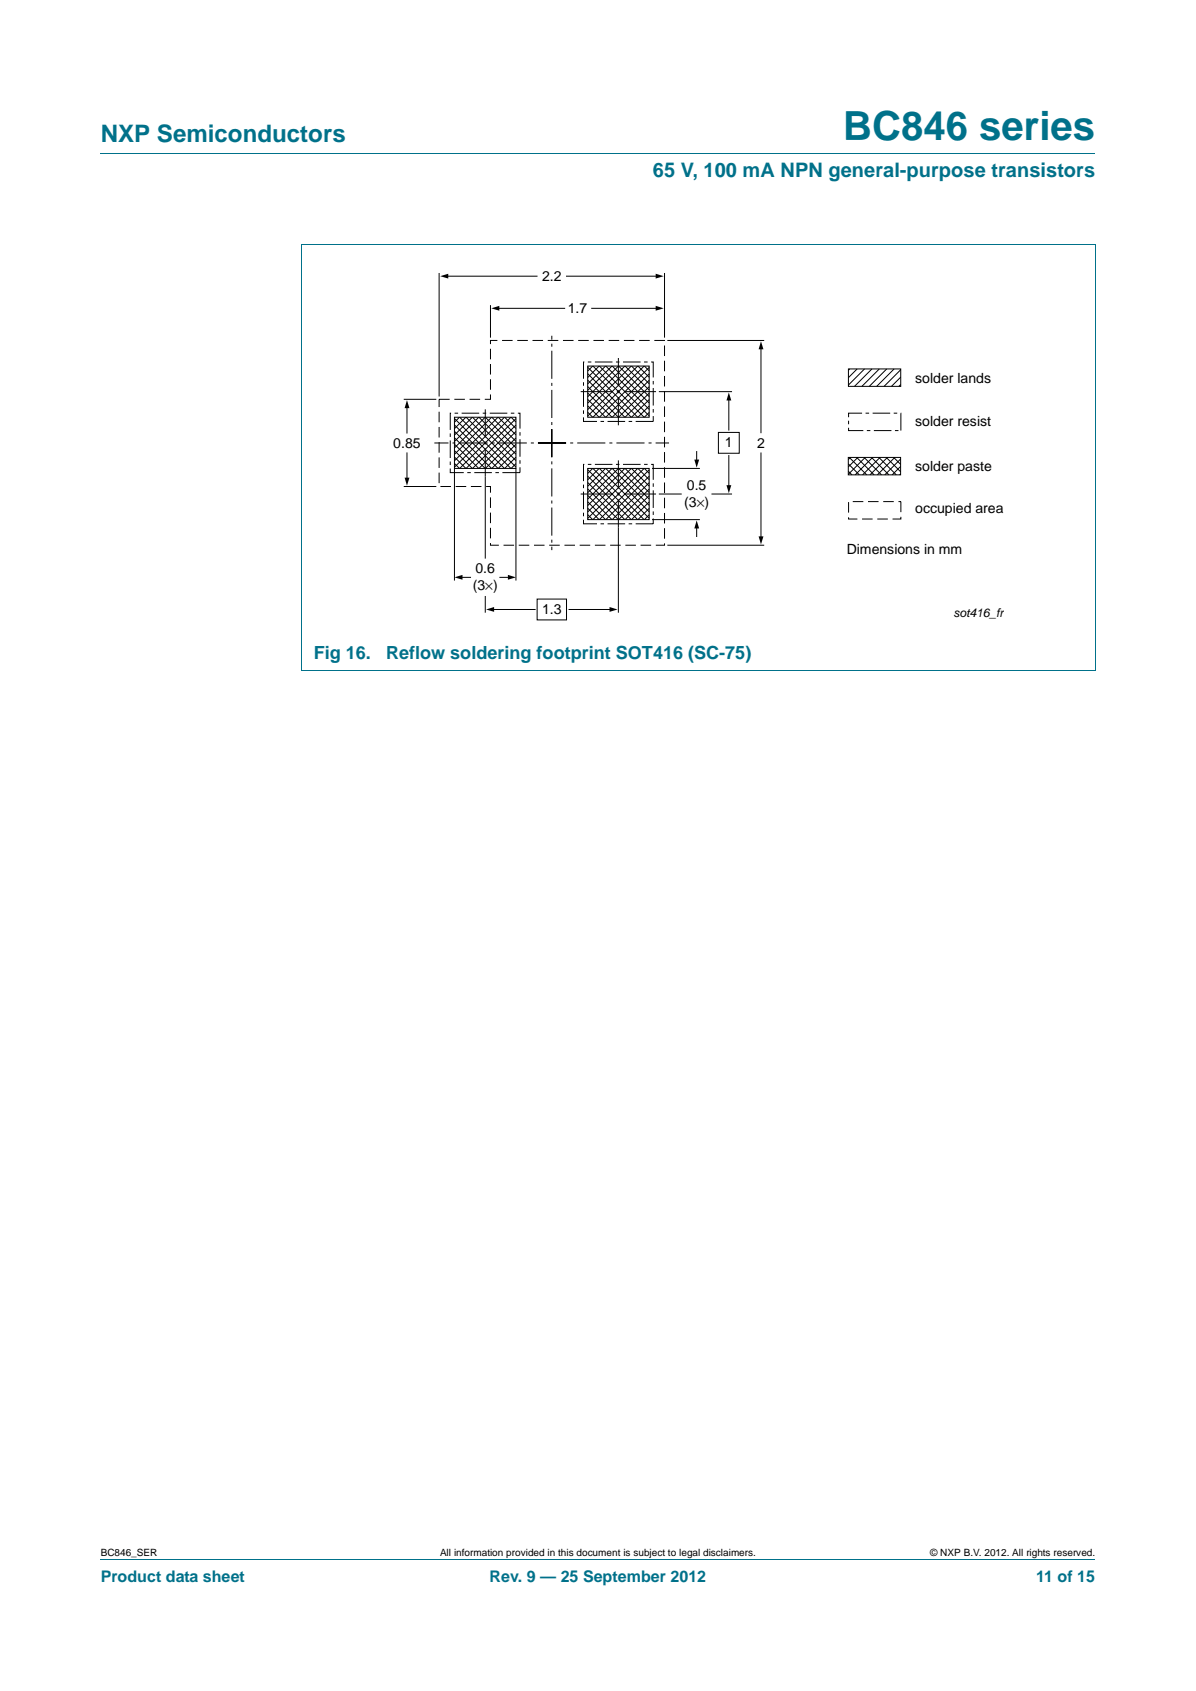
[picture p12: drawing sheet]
<svg xmlns="http://www.w3.org/2000/svg" width="210mm" height="297mm" viewBox="0 0 210 297" stroke-linecap="round" stroke-linejoin="round" font-family="sans-serif">
<path d="M17.7 27h174.6M52.9 42.9h139.4M53 42.9v74.9M192.3 42.9v74.9M52.9 117.8h139.4M17.7 273.9h174.6" fill="none" stroke="#00718a" stroke-width=".18"/>
<g fill="none" stroke="#000" stroke-width=".18">
<path d="M77.1 48v21.6M78.4 48.5h15.9M86.1 53.6v5.7M87.4 54.2h11.7M99.5 48.5h15.9M103.9 54.2h11.5M116.7 48v11.3M117.2 59.8h17M70.9 70.1h5.7M71.5 71.4v4.7M71.5 79.6v4.6M79.8 73.5l8.8 8.8"/>
<path d="M79.8 74.6l7.6 7.7M79.8 75.8l6.5 6.5M79.8 76.9l5.4 5.4M79.8 78l4.3 4.3M79.8 79.1l3.1 3.2M79.8 75.3l2-2 8.8 8.7M79.8 73.3h10.8v9h-10.8zM80.7 73.3l-.9 .9M80.7 73.3l9 9M82.9 73.3l-3.1 3.1M83 73.3l7.6 7.6M84.1 73.3l-4.3 4.3"/>
<path d="M84.1 73.3l6.5 6.5M85.2 73.3l-5.4 5.4M85.2 73.3l5.4 5.4M86.3 73.3l-6.5 6.5M86.3 73.3l4.3 4.2M87.4 73.3l-7.6 7.6M87.5 73.3l3.1 3.1M88.6 73.3l-8.8 8.8M88.6 73.3l2 2M90.6 74.1l-.9-.8-9 9M90.6 73.5l-8.8 8.8-2-2M90.6 74.7l-7.6 7.6"/>
<path d="M90.6 75.8l-6.5 6.5M90.6 76.9l-5.4 5.4M90.6 78.1l-4.2 4.2M90.6 79.2l-3.1 3.1M103.2 64.5l8.8 8.8M103.2 67.9l5.4 5.4M103.2 66.8l6.5 6.5M103.2 65.6l7.6 7.7M103.2 69l4.2 4.3M103.2 70.2l3.1 3.1M103.2 72.4l.9 .9M103.2 66.3l2-2 8.8 8.7"/>
<path d="M103.2 64.3h10.8v9h-10.8zM104.1 64.3l-.9 .9M104.1 64.3l9 9M106.3 64.3l-3.1 3.1M106.4 64.3l7.6 7.6M107.4 64.3l-4.2 4.3M107.5 64.3l6.5 6.5M108.6 64.3l-5.4 5.4M108.6 64.3l5.4 5.4M109.7 64.3l-6.5 6.5M109.7 64.3l4.3 4.2M110.8 64.3l-7.6 7.7"/>
<path d="M110.9 64.3l3.1 3.1M112 64.3l-8.8 8.8M112 64.3l2 2M114 65.1l-.9-.8-9 9M114 64.5l-8.8 8.8-2-2M114 65.7l-7.6 7.6M114 66.8l-6.5 6.5M114 67.9l-5.4 5.4M114 69.1l-4.3 4.2M114 70.2l-3.1 3.1M114 71.3l-2 2M114 72.4l-.9 .9"/>
<path d="M115.7 68.8h12.8M122.3 79.3v1.7M126.1 76h3.7v3.6h-3.7zM128 70.1v5.4M133.6 61.1v14.9M133.6 79.6v14.9M149 64.8h9.1v3.1h-9.1zM149.2 64.8l-.2 .2M150.5 64.8l-1.5 1.5M151.8 64.8l-2.8 2.8M153.1 64.8l-3.1 3.1M154.4 64.8l-3.1 3.1"/>
<path d="M155.7 64.8l-3.1 3.1M157 64.8l-3.1 3.1M158.1 64.9l-2.9 3M158.1 67.5l-.3 .4M158.1 66.2l-1.6 1.7M70.9 85.5h5.7M79.8 81.4l.9 .9M79.8 82.3v19.7M85.2 83.7v14.4M90.6 80.3l-2 2M90.6 81.4l-.9 .9M90.6 82.3v19.7"/>
<path d="M103.2 82.5l8.8 8.8M103.2 84.8l6.5 6.5M103.2 83.6l7.6 7.7M103.2 85.9l5.4 5.4M103.2 88.1l3.1 3.2M103.2 87l4.2 4.3M103.2 90.4l.9 .9M103.2 84.3l2-2 8.8 8.7M103.2 82.3h10.8v9h-10.8zM104.1 82.3l-.9 .9M104.1 82.3l9 9M106.3 82.3l-3.1 3.1"/>
<path d="M106.4 82.3l7.6 7.6M107.4 82.3l-4.2 4.3M107.5 82.3l6.5 6.5M108.6 92.7v14.9M108.6 82.3l-5.4 5.4M108.6 82.3l5.4 5.3M109.7 82.3l-6.5 6.5M109.7 82.3l4.3 4.2M110.8 82.3l-7.6 7.6M110.9 82.3l3.1 3.1M112 82.3l-8.8 8.8M112 82.3l2 2"/>
<path d="M114 83.1l-.9-.8-9 9M114 82.5l-8.8 8.8-2-2M114 83.7l-7.6 7.6M114 84.8l-6.5 6.5M114 85.9l-5.4 5.4M114 87l-4.3 4.3M114 88.2l-3.1 3.1M114 89.3l-2 2M114 90.4l-.9 .9M114.5 91.3h8.4M114.5 82.3h8.4M115.7 86.8h4"/>
<path d="M117.2 95.8h17M122.3 92.5v1.7M124.9 86.8h3.6M128 80v5.5M148.9 81.5l2 1.9M148.9 82.8l.7 .6M148.9 80.4h9.2v3h-9.2zM149.1 80.4l3.1 3M149.3 80.4l-.4 .3M150.4 80.4l3.1 3M150.6 80.4l-1.7 1.6M151.7 80.4l3.1 3"/>
<path d="M151.9 80.4l-3 2.9M153 80.4l3.1 3M153.2 80.4l-3.1 3M154.3 80.4l3.1 3M154.5 80.4l-3.1 3M155.6 80.4l2.5 2.5M155.8 80.4l-3.1 3M156.9 80.4l1.2 1.2M157.1 80.4l-3.1 3M158.1 83.2l-.2 .2M158.1 81.9l-1.5 1.5M158.1 80.6l-2.8 2.8"/>
<path d="M80.9 101.4h1.7M85.2 104.7v2.9M86.5 107.1h7.5M87.8 101.4h1.7M94.3 105.2h5.2v3.7h-5.2zM99.9 107.1h7.4"/>
</g>
<path d="M79.1 72.6h12.2v10.4h-12.2zM102.4 63.6h12.3v10.4h-12.3zM149 72.6h9.2v3h-9.2zM102.4 81.6h12.3v10.4h-12.3z" fill="none" stroke="#000" stroke-width=".18" stroke-dasharray="3.1 .6 .6 .6" stroke-linecap="butt"/>
<path d="M86.1 59.8h30.6v36h-30.6v-10.3h-9v-15.4h9zM149 88.1h9.2v3.1h-9.2z" fill="none" stroke="#000" stroke-width=".18" stroke-dasharray="1.9 .8" stroke-linecap="butt"/>
<g fill="#000">
<path d="M77.3 48.5l1.4-.4v.8zM86.3 54.2l1.4-.5v.9zM115.1 53.7l1.4 .5-1.4 .4zM115.1 48.1l1.4 .4-1.4 .4zM71.4 70.3l.5 1.4h-.9zM128 68.9l.4 1.4h-.9zM133.6 59.9l.4 1.5h-.8zM71 83.9h.9l-.5 1.4zM122.3 91.4l.4 1.4h-.8zM121.9 80.7h.8l-.4 1.4zM127.5 85.2h.9l-.4 1.4zM133.2 94.2h.8l-.4 1.4z"/>
<path d="M79.8 101.4l1.4-.4v.8zM85.3 107.1l1.5-.5v.9zM89.2 101l1.4 .4-1.4 .4zM107 106.6l1.4 .5-1.4 .4z"/>
</g>
<path d="M85.2 71.9v11.8M94.5 77.8h23M96.9 75.4v21.2M99.4 77.8h-23.1M108.6 62.9v11.8M96.9 80.3v-21.3M108.6 80.9v11.8" fill="none" stroke="#000" stroke-width=".18" stroke-dasharray="4.9 .7 .5 .7" stroke-linecap="butt"/>
<path d="M102 68.8h13.2M102 86.8h13.2" fill="none" stroke="#000" stroke-width=".18" stroke-dasharray="5.6 .7 .5 .7" stroke-linecap="butt"/>
<text font-size="7" fill="#00718a" x="148" y="24.6">BC846 series</text>
<text font-size="4.2" fill="#00718a" x="17.7" y="24.9">NXP Semiconductors</text>
<text font-size="3.5" fill="#00718a" x="114.6" y="31.1">65 V, 100 mA NPN general-purpose transistors</text>
<g font-size="3.2" fill="#00718a">
<text x="55.1" y="115.7">Fig 16.</text>
<text x="67.8" y="115.7">Reflow soldering footprint SOT416 (SC-75)</text>
</g>
<g font-size="2.8" fill="#00718a">
<text x="17.7" y="277.9">Product data sheet</text>
<text x="86" y="277.9">Rev. 9 — 25 September 2012</text>
<text x="181.9" y="277.9">11 of 15</text>
</g>
<g font-size="2.5">
<text x="95.2" y="49.4">2.2</text>
<text x="99.7" y="55">1.7</text>
<text x="160.7" y="67.2">solder lands</text>
<text x="160.7" y="74.9">solder resist</text>
<text x="69" y="78.7">0.85</text>
<text x="127.3" y="78.5">1</text>
<text x="132.9" y="78.7">2</text>
<text x="160.7" y="82.7">solder paste</text>
<text x="120.1" y="89.1">(3×)</text>
<text x="120.6" y="86.1">0.5</text>
<text x="160.7" y="90">occupied area</text>
<text x="83.5" y="100.7">0.6</text>
<text x="148.7" y="97.3">Dimensions in mm</text>
<text x="83" y="103.7">(3×)</text>
<text x="95.2" y="107.8">1.3</text>
</g>
<text font-size="2.1" x="167.4" y="108.4">sot416_fr</text>
<g font-size="1.8">
<text x="17.7" y="273.3">BC846_SER</text>
<text x="77.3" y="273.3">All information provided in this document is subject to legal disclaimers.</text>
<text x="163.3" y="273.3">© NXP B.V. 2012. All rights reserved.</text>
</g>
</svg>
